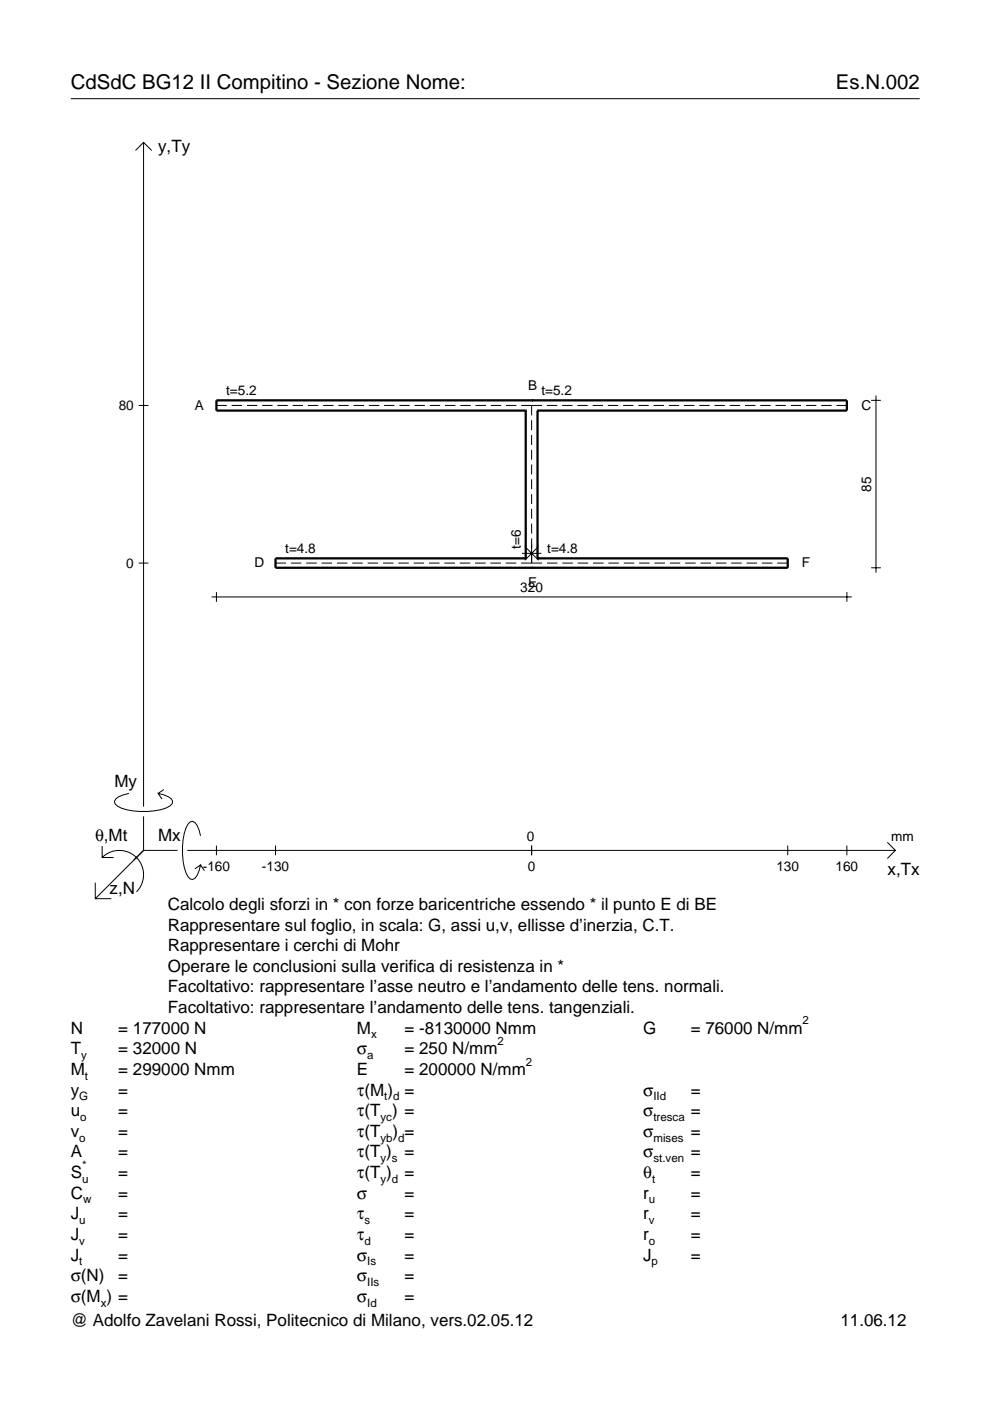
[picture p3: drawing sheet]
<svg xmlns="http://www.w3.org/2000/svg" width="210mm" height="297mm" viewBox="0 0 210 297" stroke-linecap="round" stroke-linejoin="round" font-family="sans-serif">
<g fill="none" stroke="#000" stroke-width=".21">
<path d="M15 20.9h180M28.7 31.9l1.7-1.7 1.8 1.7M30.4 30.2v140.8M29.4 86h2.1M45.9 86h2.2M49.1 86h2.2M52.3 86h2.2M55.6 86h2.2M58.8 86h2.2M62 86h2.2M65.3 86h2.2M68.5 86h2.2"/>
<path d="M71.7 86h2.2M75 86h2.2M78.2 86h2.2M81.4 86h2.2M84.7 86h2.2M87.9 86h2.2M91.1 86h2.2M94.4 86h2.2M97.6 86h2.2M100.8 86h2.2M104.1 86h2.2M107.3 86h2.2"/>
<path d="M110.5 86h4.4M112.7 86v2.1M112.7 89.1v2.1M112.7 92.2v2.1M112.7 95.4v2.1M112.7 98.5v2.1M115.9 86h2.3M119.2 86h2.2M122.4 86h2.2M125.6 86h2.2M128.9 86h2.2M132.1 86h2.2"/>
<path d="M135.3 86h2.2M138.6 86h2.2M141.8 86h2.2M145 86h2.2M148.3 86h2.2M151.5 86h2.2M154.7 86h2.2M158 86h2.2M161.2 86h2.2M164.4 86h2.2M167.7 86h2.2M170.9 86h2.2"/>
<path d="M174.1 86h2.2M177.3 86h2.3M184.7 84.9h2.1M185.7 83.9v37.5M29.4 119.4h2.1M58.4 119.4h2.2M61.7 119.4h2.2M64.9 119.4h2.2M68.2 119.4h2.2M71.4 119.4h2.3M74.7 119.4h2.2M77.9 119.4h2.3"/>
<path d="M81.2 119.4h2.2M84.5 119.4h2.2M87.7 119.4h2.2M91 119.4h2.2M94.2 119.4h2.2M97.5 119.4h2.2M100.7 119.4h2.3M104 119.4h2.2M107.2 119.4h2.3M110.5 119.4h4.4M110.7 117.3h4.1M111.3 115.9l2.9 2.9"/>
<path d="M112.7 101.6v2.1M112.7 104.8v2.1M112.7 107.9v2.1M112.7 111v2.1M112.7 114.2v5.2M114.2 115.9l-2.9 2.9M116 119.4h2.2M119.2 119.4h2.3M122.5 119.4h2.2M125.7 119.4h2.3M129 119.4h2.2M132.2 119.4h2.3"/>
<path d="M135.5 119.4h2.2M138.8 119.4h2.2M142 119.4h2.2M145.3 119.4h2.2M148.5 119.4h2.2M151.8 119.4h2.2M155 119.4h2.3M158.3 119.4h2.2M161.5 119.4h2.3M164.8 119.4h2.2M44.9 126.6h135.7M45.9 125.5v2.1"/>
<path d="M179.6 125.5v2.1M184.7 120.4h2.1M21.7 179.4v2.4h2.4M27.3 168.2a3.6 3.6 0 0 0-3 1.7l.1 .5a5.6 5.6 0 0 0 3.8 1.5 13.4 13.4 0 0 0 7.8-1l.5-.5 .1-.5a3.6 3.6 0 0 0-3.1-1.7l.8 1.2M30.4 173.1v7.2M34.7 167.4l-1.2 .8M42.5 177.2a3.6 3.6 0 0 0-1.7-3.1l-.5 .2a5.7 5.7 0 0 0-1.5 3.7 13.3 13.3 0 0 0 1 7.9l.5 .5 .5 .1a3.6 3.6 0 0 0 1.7-3.1l-1.2 .8M45.9 179.3v2M58.4 179.3v2M112.7 179.3v2M167 179.3v2M179.6 179.3v2"/>
<path d="M188.1 178.6l1.7 1.7-1.7 1.7M20.2 187.2v3.3h3.4M21.7 181.8a5.1 5.1 0 0 1 7.2 0 5.1 5.1 0 0 1 0 7.3M30.4 180.3l-10.2 10.2M30.4 180.3h7.2M39.7 180.3h150.1M42.5 183.4l.8 1.2"/>
</g>
<path d="M111.5 87.1h.1M111.5 87.1h-65.6v-2.2h133.7v2.2h-65.6M111.5 87.1v31.3M112.7 84.9h.1M114 87.1h.1M114 87.1v31.3M111.5 118.4h.1M111.5 118.4h-53.1v2h108.6v-2h-53M114 118.4h.1M112.7 120.4h.1" fill="none" stroke="#000" stroke-width=".48"/>
<g font-size="4.3">
<text x="15" y="18.9">CdSdC BG12 II Compitino - Sezione Nome:</text>
<text x="177.2" y="18.9">Es.N.002</text>
</g>
<g font-size="3.6">
<text x="33.5" y="32.3">y,Ty</text>
<text x="24.3" y="166.9">My</text>
<text x="20.1" y="178.2">θ,Mt</text>
<text x="33.5" y="178.2">Mx</text>
<text x="188.2" y="185.5">x,Tx</text>
<text x="23.2" y="189.6">z,N</text>
<text x="35.6" y="192.9">Calcolo degli sforzi in * con forze baricentriche essendo * il punto E di BE</text>
<text x="35.6" y="197.3">Rappresentare sul foglio, in scala: G, assi u,v, ellisse d’inerzia, C.T.</text>
<text x="35.6" y="201.7">Rappresentare i cerchi di Mohr</text>
<text x="35.6" y="206">Operare le conclusioni sulla verifica di resistenza in *</text>
<text x="35.6" y="210.4">Facoltativo: rappresentare l’asse neutro e l’andamento delle tens. normali.</text>
<text x="35.6" y="214.8">Facoltativo: rappresentare l’andamento delle tens. tangenziali.</text>
<text x="15" y="219.2">N</text>
<text x="25.1" y="219.2">= 177000 N</text>
<text x="75.7" y="219.2">M</text>
<text x="85.8" y="219.2">= -8130000 Nmm</text>
<text x="136.4" y="219.2">G</text>
<text x="146.5" y="219.2">= 76000 N/mm</text>
<text x="15" y="227.9">M</text>
<text x="15" y="223.5">T</text>
<text x="25.1" y="227.9">= 299000 Nmm</text>
<text x="25.1" y="223.5">= 32000 N</text>
<text x="75.7" y="223.5">σ</text>
<text x="75.7" y="227.9">E</text>
<text x="85.8" y="223.5">= 250 N/mm</text>
<text x="85.8" y="227.9">= 200000 N/mm</text>
<text x="15" y="232.3">y</text>
<text x="25.1" y="232.3">=</text>
<text x="75.7" y="232.3">τ(M ) =</text>
<text x="136.4" y="232.3">σ</text>
<text x="146.5" y="232.3">=</text>
<text x="15" y="236.7">u</text>
<text x="25.1" y="236.7">=</text>
<text x="75.7" y="236.7">τ(T ) =</text>
<text x="136.4" y="236.7">σ</text>
<text x="146.5" y="236.7">=</text>
<text x="15" y="245.4">A</text>
<text x="15" y="241">v</text>
<text x="25.1" y="241">=</text>
<text x="25.1" y="245.4">=</text>
<text x="75.7" y="245.4">τ(T )</text>
<text x="75.7" y="241">τ(T</text>
<text x="83.3" y="241">) =</text>
<text x="85.8" y="245.4">=</text>
<text x="136.4" y="241">σ</text>
<text x="136.4" y="245.4">σ</text>
<text x="146.5" y="241">=</text>
<text x="146.5" y="245.4">=</text>
<text x="15" y="249.8">S</text>
<text x="25.1" y="249.8">=</text>
<text x="75.7" y="249.8">τ(T )</text>
<text x="85.8" y="249.8">=</text>
<text x="136.4" y="249.8">θ</text>
<text x="146.5" y="249.8">=</text>
<text x="15" y="254.2">C</text>
<text x="25.1" y="254.2">=</text>
<text x="75.7" y="254.2">σ</text>
<text x="85.8" y="254.2">=</text>
<text x="136.4" y="254.2">r</text>
<text x="146.5" y="254.2">=</text>
<text x="15" y="262.9">J</text>
<text x="15" y="258.5">J</text>
<text x="25.1" y="262.9">=</text>
<text x="25.1" y="258.5">=</text>
<text x="75.7" y="258.5">τ</text>
<text x="75.7" y="262.9">τ</text>
<text x="85.8" y="262.9">=</text>
<text x="85.8" y="258.5">=</text>
<text x="136.4" y="262.9">r</text>
<text x="136.4" y="258.5">r</text>
<text x="146.5" y="262.9">=</text>
<text x="146.5" y="258.5">=</text>
<text x="15" y="267.3">J</text>
<text x="25.1" y="267.3">=</text>
<text x="75.7" y="267.3">σ</text>
<text x="85.8" y="267.3">=</text>
<text x="136.4" y="267.3">J</text>
<text x="146.5" y="267.3">=</text>
<text x="15" y="271.7">σ(N)</text>
<text x="25.1" y="271.7">=</text>
<text x="75.7" y="271.7">σ</text>
<text x="85.8" y="271.7">=</text>
<text x="15" y="276">σ(M ) =</text>
<text x="15" y="281.2">@ Adolfo Zavelani Rossi, Politecnico di Milano, vers.02.05.12</text>
<text x="75.7" y="276">σ</text>
<text x="85.8" y="276">=</text>
<text x="178.2" y="281.2">11.06.12</text>
</g>
<g font-size="2.9">
<text x="47.9" y="83.9">t=5.2</text>
<text x="112" y="82.8">B</text>
<text x="114.8" y="83.9">t=5.2</text>
<text x="25.2" y="87">80</text>
<text x="41.3" y="86.9">A</text>
<text x="182.7" y="86.9">C</text>
<text x="184.7" y="104.2" transform="rotate(-90 184.7 104.2)">85</text>
<text x="60.5" y="117.4">t=4.8</text>
<text x="110.4" y="116.3" transform="rotate(-90 110.4 116.3)">t=6</text>
<text x="116" y="117.4">t=4.8</text>
<text x="26.8" y="120.4">0</text>
<text x="53.9" y="120.3">D</text>
<text x="110.3" y="125.5">320</text>
<text x="112" y="124.4">E</text>
<text x="170" y="120.3">F</text>
<text x="111.7" y="178.2">0</text>
<text x="189" y="178.2">mm</text>
<text x="43" y="184.7">-160</text>
<text x="55.5" y="184.7">-130</text>
<text x="111.9" y="184.7">0</text>
<text x="164.6" y="184.7">130</text>
<text x="177.2" y="184.7">160</text>
</g>
<g font-size="2.4">
<text x="78.7" y="220.2">x</text>
<text x="105.5" y="221.5">2</text>
<text x="170.2" y="217.2">2</text>
<text x="17.2" y="224.5">y</text>
<text x="77.9" y="224.5">a</text>
<text x="111.5" y="225.9">2</text>
<text x="16.8" y="233.3">G</text>
<text x="18" y="228.9">t</text>
<text x="81.5" y="233.3">t d</text>
<text x="138.5" y="233.3">IId</text>
<text x="17" y="237.7">o</text>
<text x="80.7" y="237.7">yc</text>
<text x="138.5" y="237.7">tresca</text>
<text x="16.8" y="242">o</text>
<text x="80.7" y="242">yb d</text>
<text x="138.5" y="242">mises</text>
<text x="17.4" y="250.8">u</text>
<text x="17.4" y="247.8">*</text>
<text x="80.7" y="250.8">y d</text>
<text x="80.7" y="246.4">y s</text>
<text x="138.2" y="250.8">t</text>
<text x="138.5" y="246.4">st.ven</text>
<text x="17.6" y="255.2">w</text>
<text x="137.6" y="255.2">u</text>
<text x="16.8" y="263.9">v</text>
<text x="16.8" y="259.5">u</text>
<text x="77.3" y="263.9">d</text>
<text x="77.3" y="259.5">s</text>
<text x="137.6" y="263.9">o</text>
<text x="137.6" y="259.5">v</text>
<text x="16.8" y="268.3">t</text>
<text x="77.9" y="268.3">Is</text>
<text x="138.2" y="268.3">p</text>
<text x="77.9" y="272.7">IIs</text>
<text x="21.4" y="277">x</text>
<text x="77.9" y="277">Id</text>
</g>
</svg>
